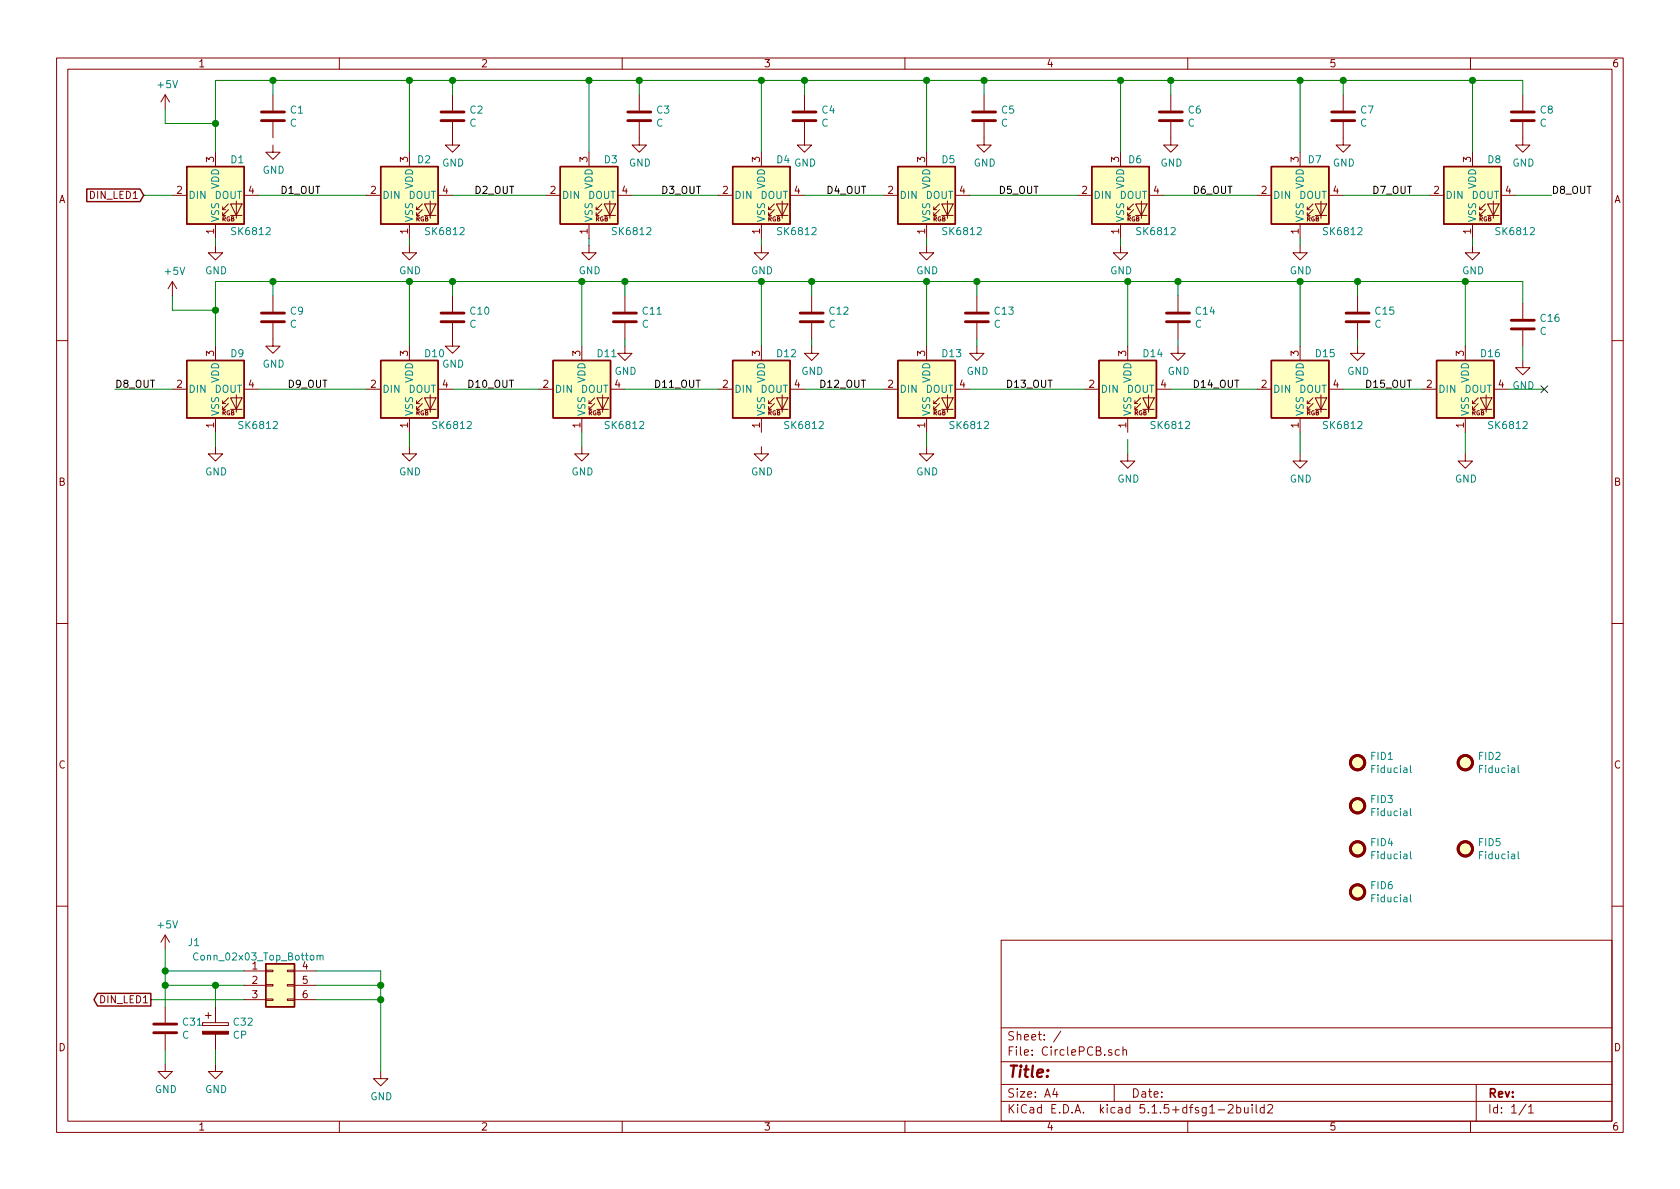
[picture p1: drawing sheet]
EESchema Schematic File Version 4
EELAYER 30 0
EELAYER END
$Descr A4 11693 8268
encoding utf-8
Sheet 1 1
Title ""
Date ""
Rev ""
Comp ""
Comment1 ""
Comment2 ""
Comment3 ""
Comment4 ""
$EndDescr
$Comp
L LED:SK6812 D1
U 1 1
P 1500 1350
F 0 "D1" H 1600 1600 50  0000 L CNN
F 1 "SK6812" H 1600 1100 50  0000 L CNN
F 2 "LED_SMD:LED_SK6812_PLCC4_5.0x5.0mm_P3.2mm" H 1550 1050 50  0001 L TNN
F 3 "https://cdn-shop.adafruit.com/product-files/1138/SK6812+LED+datasheet+.pdf" H 1600 975 50  0001 L TNN
	1    1500 1350
	1    0    0    -1  
$EndComp
$Comp
L LED:SK6812 D2
U 1 1
P 2850 1350
F 0 "D2" H 2900 1600 50  0000 L CNN
F 1 "SK6812" H 2950 1100 50  0000 L CNN
F 2 "LED_SMD:LED_SK6812_PLCC4_5.0x5.0mm_P3.2mm" H 2900 1050 50  0001 L TNN
F 3 "https://cdn-shop.adafruit.com/product-files/1138/SK6812+LED+datasheet+.pdf" H 2950 975 50  0001 L TNN
	1    2850 1350
	1    0    0    -1  
$EndComp
$Comp
L LED:SK6812 D3
U 1 1
P 4100 1350
F 0 "D3" H 4200 1600 50  0000 L CNN
F 1 "SK6812" H 4250 1100 50  0000 L CNN
F 2 "LED_SMD:LED_SK6812_PLCC4_5.0x5.0mm_P3.2mm" H 4150 1050 50  0001 L TNN
F 3 "https://cdn-shop.adafruit.com/product-files/1138/SK6812+LED+datasheet+.pdf" H 4200 975 50  0001 L TNN
	1    4100 1350
	1    0    0    -1  
$EndComp
$Comp
L LED:SK6812 D4
U 1 1
P 5300 1350
F 0 "D4" H 5400 1600 50  0000 L CNN
F 1 "SK6812" H 5400 1100 50  0000 L CNN
F 2 "LED_SMD:LED_SK6812_PLCC4_5.0x5.0mm_P3.2mm" H 5350 1050 50  0001 L TNN
F 3 "https://cdn-shop.adafruit.com/product-files/1138/SK6812+LED+datasheet+.pdf" H 5400 975 50  0001 L TNN
	1    5300 1350
	1    0    0    -1  
$EndComp
$Comp
L LED:SK6812 D9
U 1 1
P 1500 2700
F 0 "D9" H 1600 2950 50  0000 L CNN
F 1 "SK6812" H 1650 2450 50  0000 L CNN
F 2 "LED_SMD:LED_SK6812_PLCC4_5.0x5.0mm_P3.2mm" H 1550 2400 50  0001 L TNN
F 3 "https://cdn-shop.adafruit.com/product-files/1138/SK6812+LED+datasheet+.pdf" H 1600 2325 50  0001 L TNN
	1    1500 2700
	1    0    0    -1  
$EndComp
$Comp
L LED:SK6812 D10
U 1 1
P 2850 2700
F 0 "D10" H 2950 2950 50  0000 L CNN
F 1 "SK6812" H 3000 2450 50  0000 L CNN
F 2 "LED_SMD:LED_SK6812_PLCC4_5.0x5.0mm_P3.2mm" H 2900 2400 50  0001 L TNN
F 3 "https://cdn-shop.adafruit.com/product-files/1138/SK6812+LED+datasheet+.pdf" H 2950 2325 50  0001 L TNN
	1    2850 2700
	1    0    0    -1  
$EndComp
$Comp
L LED:SK6812 D5
U 1 1
P 6450 1350
F 0 "D5" H 6550 1600 50  0000 L CNN
F 1 "SK6812" H 6550 1100 50  0000 L CNN
F 2 "LED_SMD:LED_SK6812_PLCC4_5.0x5.0mm_P3.2mm" H 6500 1050 50  0001 L TNN
F 3 "https://cdn-shop.adafruit.com/product-files/1138/SK6812+LED+datasheet+.pdf" H 6550 975 50  0001 L TNN
	1    6450 1350
	1    0    0    -1  
$EndComp
$Comp
L LED:SK6812 D6
U 1 1
P 7800 1350
F 0 "D6" H 7850 1600 50  0000 L CNN
F 1 "SK6812" H 7900 1100 50  0000 L CNN
F 2 "LED_SMD:LED_SK6812_PLCC4_5.0x5.0mm_P3.2mm" H 7850 1050 50  0001 L TNN
F 3 "https://cdn-shop.adafruit.com/product-files/1138/SK6812+LED+datasheet+.pdf" H 7900 975 50  0001 L TNN
	1    7800 1350
	1    0    0    -1  
$EndComp
$Comp
L LED:SK6812 D7
U 1 1
P 9050 1350
F 0 "D7" H 9100 1600 50  0000 L CNN
F 1 "SK6812" H 9200 1100 50  0000 L CNN
F 2 "LED_SMD:LED_SK6812_PLCC4_5.0x5.0mm_P3.2mm" H 9100 1050 50  0001 L TNN
F 3 "https://cdn-shop.adafruit.com/product-files/1138/SK6812+LED+datasheet+.pdf" H 9150 975 50  0001 L TNN
	1    9050 1350
	1    0    0    -1  
$EndComp
$Comp
L LED:SK6812 D8
U 1 1
P 10250 1350
F 0 "D8" H 10350 1600 50  0000 L CNN
F 1 "SK6812" H 10400 1100 50  0000 L CNN
F 2 "LED_SMD:LED_SK6812_PLCC4_5.0x5.0mm_P3.2mm" H 10300 1050 50  0001 L TNN
F 3 "https://cdn-shop.adafruit.com/product-files/1138/SK6812+LED+datasheet+.pdf" H 10350 975 50  0001 L TNN
	1    10250 1350
	1    0    0    -1  
$EndComp
$Comp
L Device:C C1
U 1 1
P 1900 800
F 0 "C1" H 2015 846 50  0000 L CNN
F 1 "C" H 2015 755 50  0000 L CNN
F 2 "Capacitor_SMD:C_0402_1005Metric" H 1938 650 50  0001 C CNN
F 3 "~" H 1900 800 50  0001 C CNN
	1    1900 800 
	1    0    0    -1  
$EndComp
$Comp
L Device:C C2
U 1 1
P 3150 800
F 0 "C2" H 3265 846 50  0000 L CNN
F 1 "C" H 3265 755 50  0000 L CNN
F 2 "Capacitor_SMD:C_0402_1005Metric" H 3188 650 50  0001 C CNN
F 3 "~" H 3150 800 50  0001 C CNN
	1    3150 800 
	1    0    0    -1  
$EndComp
$Comp
L Device:C C3
U 1 1
P 4450 800
F 0 "C3" H 4565 846 50  0000 L CNN
F 1 "C" H 4565 755 50  0000 L CNN
F 2 "Capacitor_SMD:C_0402_1005Metric" H 4488 650 50  0001 C CNN
F 3 "~" H 4450 800 50  0001 C CNN
	1    4450 800 
	1    0    0    -1  
$EndComp
$Comp
L power:GND #PWR09
U 1 1
P 1900 1000
F 0 "#PWR09" H 1900 750 50  0001 C CNN
F 1 "GND" H 1905 827 50  0000 C CNN
F 2 "" H 1900 1000 50  0001 C CNN
F 3 "" H 1900 1000 50  0001 C CNN
	1    1900 1000
	1    0    0    -1  
$EndComp
$Comp
L power:GND #PWR02
U 1 1
P 3150 950
F 0 "#PWR02" H 3150 700 50  0001 C CNN
F 1 "GND" H 3155 777 50  0000 C CNN
F 2 "" H 3150 950 50  0001 C CNN
F 3 "" H 3150 950 50  0001 C CNN
	1    3150 950 
	1    0    0    -1  
$EndComp
$Comp
L power:GND #PWR03
U 1 1
P 4450 950
F 0 "#PWR03" H 4450 700 50  0001 C CNN
F 1 "GND" H 4455 777 50  0000 C CNN
F 2 "" H 4450 950 50  0001 C CNN
F 3 "" H 4450 950 50  0001 C CNN
	1    4450 950 
	1    0    0    -1  
$EndComp
$Comp
L Device:C C4
U 1 1
P 5600 800
F 0 "C4" H 5715 846 50  0000 L CNN
F 1 "C" H 5715 755 50  0000 L CNN
F 2 "Capacitor_SMD:C_0402_1005Metric" H 5638 650 50  0001 C CNN
F 3 "~" H 5600 800 50  0001 C CNN
	1    5600 800 
	1    0    0    -1  
$EndComp
$Comp
L Device:C C5
U 1 1
P 6850 800
F 0 "C5" H 6965 846 50  0000 L CNN
F 1 "C" H 6965 755 50  0000 L CNN
F 2 "Capacitor_SMD:C_0402_1005Metric" H 6888 650 50  0001 C CNN
F 3 "~" H 6850 800 50  0001 C CNN
	1    6850 800 
	1    0    0    -1  
$EndComp
$Comp
L Device:C C6
U 1 1
P 8150 800
F 0 "C6" H 8265 846 50  0000 L CNN
F 1 "C" H 8265 755 50  0000 L CNN
F 2 "Capacitor_SMD:C_0402_1005Metric" H 8188 650 50  0001 C CNN
F 3 "~" H 8150 800 50  0001 C CNN
	1    8150 800 
	1    0    0    -1  
$EndComp
$Comp
L power:GND #PWR04
U 1 1
P 5600 950
F 0 "#PWR04" H 5600 700 50  0001 C CNN
F 1 "GND" H 5605 777 50  0000 C CNN
F 2 "" H 5600 950 50  0001 C CNN
F 3 "" H 5600 950 50  0001 C CNN
	1    5600 950 
	1    0    0    -1  
$EndComp
$Comp
L power:GND #PWR05
U 1 1
P 6850 950
F 0 "#PWR05" H 6850 700 50  0001 C CNN
F 1 "GND" H 6855 777 50  0000 C CNN
F 2 "" H 6850 950 50  0001 C CNN
F 3 "" H 6850 950 50  0001 C CNN
	1    6850 950 
	1    0    0    -1  
$EndComp
$Comp
L power:GND #PWR06
U 1 1
P 8150 950
F 0 "#PWR06" H 8150 700 50  0001 C CNN
F 1 "GND" H 8155 777 50  0000 C CNN
F 2 "" H 8150 950 50  0001 C CNN
F 3 "" H 8150 950 50  0001 C CNN
	1    8150 950 
	1    0    0    -1  
$EndComp
$Comp
L Device:C C7
U 1 1
P 9350 800
F 0 "C7" H 9465 846 50  0000 L CNN
F 1 "C" H 9465 755 50  0000 L CNN
F 2 "Capacitor_SMD:C_0402_1005Metric" H 9388 650 50  0001 C CNN
F 3 "~" H 9350 800 50  0001 C CNN
	1    9350 800 
	1    0    0    -1  
$EndComp
$Comp
L Device:C C8
U 1 1
P 10600 800
F 0 "C8" H 10715 846 50  0000 L CNN
F 1 "C" H 10715 755 50  0000 L CNN
F 2 "Capacitor_SMD:C_0402_1005Metric" H 10638 650 50  0001 C CNN
F 3 "~" H 10600 800 50  0001 C CNN
	1    10600 800 
	1    0    0    -1  
$EndComp
$Comp
L power:GND #PWR07
U 1 1
P 9350 950
F 0 "#PWR07" H 9350 700 50  0001 C CNN
F 1 "GND" H 9355 777 50  0000 C CNN
F 2 "" H 9350 950 50  0001 C CNN
F 3 "" H 9350 950 50  0001 C CNN
	1    9350 950 
	1    0    0    -1  
$EndComp
$Comp
L power:GND #PWR08
U 1 1
P 10600 950
F 0 "#PWR08" H 10600 700 50  0001 C CNN
F 1 "GND" H 10605 777 50  0000 C CNN
F 2 "" H 10600 950 50  0001 C CNN
F 3 "" H 10600 950 50  0001 C CNN
	1    10600 950 
	1    0    0    -1  
$EndComp
$Comp
L Device:C C9
U 1 1
P 1900 2200
F 0 "C9" H 2015 2246 50  0000 L CNN
F 1 "C" H 2015 2155 50  0000 L CNN
F 2 "Capacitor_SMD:C_0402_1005Metric" H 1938 2050 50  0001 C CNN
F 3 "~" H 1900 2200 50  0001 C CNN
	1    1900 2200
	1    0    0    -1  
$EndComp
$Comp
L Device:C C10
U 1 1
P 3150 2200
F 0 "C10" H 3265 2246 50  0000 L CNN
F 1 "C" H 3265 2155 50  0000 L CNN
F 2 "Capacitor_SMD:C_0402_1005Metric" H 3188 2050 50  0001 C CNN
F 3 "~" H 3150 2200 50  0001 C CNN
	1    3150 2200
	1    0    0    -1  
$EndComp
$Comp
L power:GND #PWR019
U 1 1
P 1900 2350
F 0 "#PWR019" H 1900 2100 50  0001 C CNN
F 1 "GND" H 1905 2177 50  0000 C CNN
F 2 "" H 1900 2350 50  0001 C CNN
F 3 "" H 1900 2350 50  0001 C CNN
	1    1900 2350
	1    0    0    -1  
$EndComp
$Comp
L power:GND #PWR020
U 1 1
P 3150 2350
F 0 "#PWR020" H 3150 2100 50  0001 C CNN
F 1 "GND" H 3155 2177 50  0000 C CNN
F 2 "" H 3150 2350 50  0001 C CNN
F 3 "" H 3150 2350 50  0001 C CNN
	1    3150 2350
	1    0    0    -1  
$EndComp
$Comp
L power:GND #PWR010
U 1 1
P 1500 1700
F 0 "#PWR010" H 1500 1450 50  0001 C CNN
F 1 "GND" H 1505 1527 50  0000 C CNN
F 2 "" H 1500 1700 50  0001 C CNN
F 3 "" H 1500 1700 50  0001 C CNN
	1    1500 1700
	1    0    0    -1  
$EndComp
$Comp
L power:GND #PWR011
U 1 1
P 2850 1700
F 0 "#PWR011" H 2850 1450 50  0001 C CNN
F 1 "GND" H 2855 1527 50  0000 C CNN
F 2 "" H 2850 1700 50  0001 C CNN
F 3 "" H 2850 1700 50  0001 C CNN
	1    2850 1700
	1    0    0    -1  
$EndComp
$Comp
L power:GND #PWR012
U 1 1
P 4100 1700
F 0 "#PWR012" H 4100 1450 50  0001 C CNN
F 1 "GND" H 4105 1527 50  0000 C CNN
F 2 "" H 4100 1700 50  0001 C CNN
F 3 "" H 4100 1700 50  0001 C CNN
	1    4100 1700
	1    0    0    -1  
$EndComp
$Comp
L power:GND #PWR013
U 1 1
P 5300 1700
F 0 "#PWR013" H 5300 1450 50  0001 C CNN
F 1 "GND" H 5305 1527 50  0000 C CNN
F 2 "" H 5300 1700 50  0001 C CNN
F 3 "" H 5300 1700 50  0001 C CNN
	1    5300 1700
	1    0    0    -1  
$EndComp
$Comp
L power:GND #PWR014
U 1 1
P 6450 1700
F 0 "#PWR014" H 6450 1450 50  0001 C CNN
F 1 "GND" H 6455 1527 50  0000 C CNN
F 2 "" H 6450 1700 50  0001 C CNN
F 3 "" H 6450 1700 50  0001 C CNN
	1    6450 1700
	1    0    0    -1  
$EndComp
$Comp
L power:GND #PWR015
U 1 1
P 7800 1700
F 0 "#PWR015" H 7800 1450 50  0001 C CNN
F 1 "GND" H 7805 1527 50  0000 C CNN
F 2 "" H 7800 1700 50  0001 C CNN
F 3 "" H 7800 1700 50  0001 C CNN
	1    7800 1700
	1    0    0    -1  
$EndComp
$Comp
L power:GND #PWR016
U 1 1
P 9050 1700
F 0 "#PWR016" H 9050 1450 50  0001 C CNN
F 1 "GND" H 9055 1527 50  0000 C CNN
F 2 "" H 9050 1700 50  0001 C CNN
F 3 "" H 9050 1700 50  0001 C CNN
	1    9050 1700
	1    0    0    -1  
$EndComp
$Comp
L power:GND #PWR017
U 1 1
P 10250 1700
F 0 "#PWR017" H 10250 1450 50  0001 C CNN
F 1 "GND" H 10255 1527 50  0000 C CNN
F 2 "" H 10250 1700 50  0001 C CNN
F 3 "" H 10250 1700 50  0001 C CNN
	1    10250 1700
	1    0    0    -1  
$EndComp
$Comp
L power:GND #PWR027
U 1 1
P 1500 3100
F 0 "#PWR027" H 1500 2850 50  0001 C CNN
F 1 "GND" H 1505 2927 50  0000 C CNN
F 2 "" H 1500 3100 50  0001 C CNN
F 3 "" H 1500 3100 50  0001 C CNN
	1    1500 3100
	1    0    0    -1  
$EndComp
$Comp
L power:GND #PWR028
U 1 1
P 2850 3100
F 0 "#PWR028" H 2850 2850 50  0001 C CNN
F 1 "GND" H 2855 2927 50  0000 C CNN
F 2 "" H 2850 3100 50  0001 C CNN
F 3 "" H 2850 3100 50  0001 C CNN
	1    2850 3100
	1    0    0    -1  
$EndComp
Wire Wire Line
	1500 1650 1500 1700
Wire Wire Line
	1500 1050 1500 850 
Wire Wire Line
	1500 550  1900 550 
Wire Wire Line
	10600 550  10600 650 
Wire Wire Line
	2850 1050 2850 550 
Connection ~ 2850 550 
Wire Wire Line
	2850 550  3150 550 
Wire Wire Line
	4100 1050 4100 550 
Connection ~ 4100 550 
Wire Wire Line
	5300 1050 5300 550 
Connection ~ 5300 550 
Wire Wire Line
	6450 1050 6450 550 
Wire Wire Line
	5300 550  5600 550 
Connection ~ 6450 550 
Wire Wire Line
	6450 550  6850 550 
Wire Wire Line
	7800 1050 7800 550 
Connection ~ 7800 550 
Wire Wire Line
	7800 550  8150 550 
Wire Wire Line
	9050 1050 9050 550 
Connection ~ 9050 550 
Wire Wire Line
	9050 550  9350 550 
Wire Wire Line
	10250 1050 10250 550 
Connection ~ 10250 550 
Wire Wire Line
	10250 550  10600 550 
Wire Wire Line
	1500 2400 1500 2150
Wire Wire Line
	1500 1950 1900 1950
Wire Wire Line
	3150 2050 3150 1950
Wire Wire Line
	1900 2050 1900 1950
Connection ~ 1900 1950
Wire Wire Line
	1900 1950 2850 1950
Wire Wire Line
	1900 650  1900 550 
Connection ~ 1900 550 
Wire Wire Line
	1900 550  2850 550 
Wire Wire Line
	3150 650  3150 550 
Connection ~ 3150 550 
Wire Wire Line
	3150 550  4100 550 
Wire Wire Line
	4450 650  4450 550 
Wire Wire Line
	4100 550  4450 550 
Connection ~ 4450 550 
Wire Wire Line
	4450 550  5300 550 
Wire Wire Line
	5600 650  5600 550 
Connection ~ 5600 550 
Wire Wire Line
	5600 550  6450 550 
Wire Wire Line
	6850 650  6850 550 
Connection ~ 6850 550 
Wire Wire Line
	6850 550  7800 550 
Wire Wire Line
	8150 650  8150 550 
Connection ~ 8150 550 
Wire Wire Line
	8150 550  9050 550 
Wire Wire Line
	9350 650  9350 550 
Connection ~ 9350 550 
Wire Wire Line
	9350 550  10250 550 
Wire Wire Line
	2850 2400 2850 1950
Connection ~ 2850 1950
Wire Wire Line
	2850 1950 3150 1950
Wire Wire Line
	2850 1700 2850 1650
Wire Wire Line
	4100 1700 4100 1650
Wire Wire Line
	5300 1700 5300 1650
Wire Wire Line
	6450 1700 6450 1650
Wire Wire Line
	7800 1700 7800 1650
Wire Wire Line
	9050 1700 9050 1650
Wire Wire Line
	10250 1700 10250 1650
Wire Wire Line
	1500 3100 1500 3000
Wire Wire Line
	2850 3100 2850 3000
Wire Wire Line
	1800 1350 2550 1350
Wire Wire Line
	3150 1350 3800 1350
Wire Wire Line
	4400 1350 5000 1350
Wire Wire Line
	5600 1350 6150 1350
Wire Wire Line
	6750 1350 7500 1350
Wire Wire Line
	8100 1350 8750 1350
Wire Wire Line
	9350 1350 9950 1350
Wire Wire Line
	10550 1350 10800 1350
Text Label 10800 1350 0    50   ~ 0
D8_OUT
Wire Wire Line
	1800 2700 2550 2700
$Comp
L Connector_Generic:Conn_02x03_Top_Bottom J1
U 1 1
P 1900 6850
F 0 "J1" H 1350 7150 50  0000 C CNN
F 1 "Conn_02x03_Top_Bottom" H 1800 7050 50  0000 C CNN
F 2 "Connector_PinHeader_1.00mm:PinHeader_2x03_P1.00mm_Vertical_SMD" H 1900 6850 50  0001 C CNN
F 3 "~" H 1900 6850 50  0001 C CNN
	1    1900 6850
	1    0    0    -1  
$EndComp
$Comp
L power:+5V #PWR065
U 1 1
P 1150 6600
F 0 "#PWR065" H 1150 6450 50  0001 C CNN
F 1 "+5V" H 1165 6773 50  0000 C CNN
F 2 "" H 1150 6600 50  0001 C CNN
F 3 "" H 1150 6600 50  0001 C CNN
	1    1150 6600
	1    0    0    -1  
$EndComp
Wire Wire Line
	1150 6750 1150 6600
Wire Wire Line
	1150 6850 1150 6750
Connection ~ 1150 6750
$Comp
L Device:C C31
U 1 1
P 1150 7150
F 0 "C31" H 1265 7196 50  0000 L CNN
F 1 "C" H 1265 7105 50  0000 L CNN
F 2 "Capacitor_SMD:C_1206_3216Metric" H 1188 7000 50  0001 C CNN
F 3 "~" H 1150 7150 50  0001 C CNN
	1    1150 7150
	1    0    0    -1  
$EndComp
$Comp
L Device:CP C32
U 1 1
P 1500 7150
F 0 "C32" H 1618 7196 50  0000 L CNN
F 1 "CP" H 1618 7105 50  0000 L CNN
F 2 "Capacitor_Tantalum_SMD:CP_EIA-6032-28_Kemet-C" H 1538 7000 50  0001 C CNN
F 3 "~" H 1500 7150 50  0001 C CNN
	1    1500 7150
	1    0    0    -1  
$EndComp
Wire Wire Line
	1150 7000 1150 6850
Connection ~ 1150 6850
Wire Wire Line
	1150 6750 1700 6750
Wire Wire Line
	1150 6850 1500 6850
Wire Wire Line
	1500 7000 1500 6850
Connection ~ 1500 6850
Wire Wire Line
	1500 6850 1700 6850
$Comp
L power:GND #PWR066
U 1 1
P 1150 7400
F 0 "#PWR066" H 1150 7150 50  0001 C CNN
F 1 "GND" H 1155 7227 50  0000 C CNN
F 2 "" H 1150 7400 50  0001 C CNN
F 3 "" H 1150 7400 50  0001 C CNN
	1    1150 7400
	1    0    0    -1  
$EndComp
$Comp
L power:GND #PWR067
U 1 1
P 1500 7400
F 0 "#PWR067" H 1500 7150 50  0001 C CNN
F 1 "GND" H 1505 7227 50  0000 C CNN
F 2 "" H 1500 7400 50  0001 C CNN
F 3 "" H 1500 7400 50  0001 C CNN
	1    1500 7400
	1    0    0    -1  
$EndComp
Wire Wire Line
	1150 7300 1150 7400
Wire Wire Line
	1500 7300 1500 7400
$Comp
L power:GND #PWR068
U 1 1
P 2650 7450
F 0 "#PWR068" H 2650 7200 50  0001 C CNN
F 1 "GND" H 2655 7277 50  0000 C CNN
F 2 "" H 2650 7450 50  0001 C CNN
F 3 "" H 2650 7450 50  0001 C CNN
	1    2650 7450
	1    0    0    -1  
$EndComp
Wire Wire Line
	2650 6750 2650 6850
Wire Wire Line
	2200 6750 2650 6750
Wire Wire Line
	2200 6850 2650 6850
Connection ~ 2650 6850
Wire Wire Line
	2650 6850 2650 6950
Wire Wire Line
	1050 6950 1700 6950
Text GLabel 1000 1350 0    50   Input ~ 0
DIN_LED1
Text GLabel 1050 6950 0    50   Output ~ 0
DIN_LED1
Wire Wire Line
	2200 6950 2650 6950
Connection ~ 2650 6950
Wire Wire Line
	2650 6950 2650 7450
Wire Wire Line
	1000 1350 1200 1350
Wire Wire Line
	1200 2700 800  2700
Text Label 800  2700 0    50   ~ 0
D8_OUT
Text Label 1950 1350 0    50   ~ 0
D1_OUT
Text Label 3300 1350 0    50   ~ 0
D2_OUT
Text Label 4600 1350 0    50   ~ 0
D3_OUT
Text Label 5750 1350 0    50   ~ 0
D4_OUT
Text Label 6950 1350 0    50   ~ 0
D5_OUT
Text Label 8300 1350 0    50   ~ 0
D6_OUT
Text Label 9550 1350 0    50   ~ 0
D7_OUT
Text Label 2000 2700 0    50   ~ 0
D9_OUT
$Comp
L power:+5V #PWR01
U 1 1
P 1150 750
F 0 "#PWR01" H 1150 600 50  0001 C CNN
F 1 "+5V" H 1165 923 50  0000 C CNN
F 2 "" H 1150 750 50  0001 C CNN
F 3 "" H 1150 750 50  0001 C CNN
	1    1150 750 
	1    0    0    -1  
$EndComp
Wire Wire Line
	1150 750  1150 850 
Wire Wire Line
	1150 850  1500 850 
Connection ~ 1500 850 
Wire Wire Line
	1500 850  1500 550 
$Comp
L power:+5V #PWR018
U 1 1
P 1200 2050
F 0 "#PWR018" H 1200 1900 50  0001 C CNN
F 1 "+5V" H 1215 2223 50  0000 C CNN
F 2 "" H 1200 2050 50  0001 C CNN
F 3 "" H 1200 2050 50  0001 C CNN
	1    1200 2050
	1    0    0    -1  
$EndComp
Wire Wire Line
	1200 2050 1200 2150
Wire Wire Line
	1200 2150 1500 2150
Connection ~ 1500 2150
Wire Wire Line
	1500 2150 1500 1950
$Comp
L Mechanical:Fiducial FID1
U 1 1
P 9450 5300
F 0 "FID1" H 9535 5346 50  0000 L CNN
F 1 "Fiducial" H 9535 5255 50  0000 L CNN
F 2 "Fiducial:Fiducial_1mm_Mask2mm" H 9450 5300 50  0001 C CNN
F 3 "~" H 9450 5300 50  0001 C CNN
	1    9450 5300
	1    0    0    -1  
$EndComp
$Comp
L Mechanical:Fiducial FID2
U 1 1
P 10200 5300
F 0 "FID2" H 10285 5346 50  0000 L CNN
F 1 "Fiducial" H 10285 5255 50  0000 L CNN
F 2 "Fiducial:Fiducial_1mm_Mask2mm" H 10200 5300 50  0001 C CNN
F 3 "~" H 10200 5300 50  0001 C CNN
	1    10200 5300
	1    0    0    -1  
$EndComp
$Comp
L Mechanical:Fiducial FID3
U 1 1
P 9450 5600
F 0 "FID3" H 9535 5646 50  0000 L CNN
F 1 "Fiducial" H 9535 5555 50  0000 L CNN
F 2 "Fiducial:Fiducial_1mm_Mask2mm" H 9450 5600 50  0001 C CNN
F 3 "~" H 9450 5600 50  0001 C CNN
	1    9450 5600
	1    0    0    -1  
$EndComp
$Comp
L Mechanical:Fiducial FID4
U 1 1
P 9450 5900
F 0 "FID4" H 9535 5946 50  0000 L CNN
F 1 "Fiducial" H 9535 5855 50  0000 L CNN
F 2 "Fiducial:Fiducial_1mm_Mask2mm" H 9450 5900 50  0001 C CNN
F 3 "~" H 9450 5900 50  0001 C CNN
	1    9450 5900
	1    0    0    -1  
$EndComp
$Comp
L Mechanical:Fiducial FID5
U 1 1
P 10200 5900
F 0 "FID5" H 10285 5946 50  0000 L CNN
F 1 "Fiducial" H 10285 5855 50  0000 L CNN
F 2 "Fiducial:Fiducial_1mm_Mask2mm" H 10200 5900 50  0001 C CNN
F 3 "~" H 10200 5900 50  0001 C CNN
	1    10200 5900
	1    0    0    -1  
$EndComp
$Comp
L Mechanical:Fiducial FID6
U 1 1
P 9450 6200
F 0 "FID6" H 9535 6246 50  0000 L CNN
F 1 "Fiducial" H 9535 6155 50  0000 L CNN
F 2 "Fiducial:Fiducial_1mm_Mask2mm" H 9450 6200 50  0001 C CNN
F 3 "~" H 9450 6200 50  0001 C CNN
	1    9450 6200
	1    0    0    -1  
$EndComp
$Comp
L LED:SK6812 D11
U 1 1
P 4050 2700
F 0 "D11" H 4150 2950 50  0000 L CNN
F 1 "SK6812" H 4200 2450 50  0000 L CNN
F 2 "LED_SMD:LED_SK6812_PLCC4_5.0x5.0mm_P3.2mm" H 4100 2400 50  0001 L TNN
F 3 "https://cdn-shop.adafruit.com/product-files/1138/SK6812+LED+datasheet+.pdf" H 4150 2325 50  0001 L TNN
	1    4050 2700
	1    0    0    -1  
$EndComp
$Comp
L LED:SK6812 D12
U 1 1
P 5300 2700
F 0 "D12" H 5400 2950 50  0000 L CNN
F 1 "SK6812" H 5450 2450 50  0000 L CNN
F 2 "LED_SMD:LED_SK6812_PLCC4_5.0x5.0mm_P3.2mm" H 5350 2400 50  0001 L TNN
F 3 "https://cdn-shop.adafruit.com/product-files/1138/SK6812+LED+datasheet+.pdf" H 5400 2325 50  0001 L TNN
	1    5300 2700
	1    0    0    -1  
$EndComp
$Comp
L LED:SK6812 D13
U 1 1
P 6450 2700
F 0 "D13" H 6550 2950 50  0000 L CNN
F 1 "SK6812" H 6600 2450 50  0000 L CNN
F 2 "LED_SMD:LED_SK6812_PLCC4_5.0x5.0mm_P3.2mm" H 6500 2400 50  0001 L TNN
F 3 "https://cdn-shop.adafruit.com/product-files/1138/SK6812+LED+datasheet+.pdf" H 6550 2325 50  0001 L TNN
	1    6450 2700
	1    0    0    -1  
$EndComp
$Comp
L LED:SK6812 D14
U 1 1
P 7850 2700
F 0 "D14" H 7950 2950 50  0000 L CNN
F 1 "SK6812" H 8000 2450 50  0000 L CNN
F 2 "LED_SMD:LED_SK6812_PLCC4_5.0x5.0mm_P3.2mm" H 7900 2400 50  0001 L TNN
F 3 "https://cdn-shop.adafruit.com/product-files/1138/SK6812+LED+datasheet+.pdf" H 7950 2325 50  0001 L TNN
	1    7850 2700
	1    0    0    -1  
$EndComp
$Comp
L LED:SK6812 D15
U 1 1
P 9050 2700
F 0 "D15" H 9150 2950 50  0000 L CNN
F 1 "SK6812" H 9200 2450 50  0000 L CNN
F 2 "LED_SMD:LED_SK6812_PLCC4_5.0x5.0mm_P3.2mm" H 9100 2400 50  0001 L TNN
F 3 "https://cdn-shop.adafruit.com/product-files/1138/SK6812+LED+datasheet+.pdf" H 9150 2325 50  0001 L TNN
	1    9050 2700
	1    0    0    -1  
$EndComp
$Comp
L LED:SK6812 D16
U 1 1
P 10200 2700
F 0 "D16" H 10300 2950 50  0000 L CNN
F 1 "SK6812" H 10350 2450 50  0000 L CNN
F 2 "LED_SMD:LED_SK6812_PLCC4_5.0x5.0mm_P3.2mm" H 10250 2400 50  0001 L TNN
F 3 "https://cdn-shop.adafruit.com/product-files/1138/SK6812+LED+datasheet+.pdf" H 10300 2325 50  0001 L TNN
	1    10200 2700
	1    0    0    -1  
$EndComp
$Comp
L Device:C C16
U 1 1
P 10600 2250
F 0 "C16" H 10715 2296 50  0000 L CNN
F 1 "C" H 10715 2205 50  0000 L CNN
F 2 "Capacitor_SMD:C_0402_1005Metric" H 10638 2100 50  0001 C CNN
F 3 "~" H 10600 2250 50  0001 C CNN
	1    10600 2250
	1    0    0    -1  
$EndComp
Wire Wire Line
	3150 1950 4050 1950
Wire Wire Line
	10600 1950 10600 2100
Connection ~ 3150 1950
Wire Wire Line
	4050 2400 4050 1950
Connection ~ 4050 1950
Wire Wire Line
	4050 1950 4350 1950
Wire Wire Line
	5300 2400 5300 1950
Connection ~ 5300 1950
Wire Wire Line
	5300 1950 5650 1950
Wire Wire Line
	6450 2400 6450 1950
Connection ~ 6450 1950
Wire Wire Line
	6450 1950 6800 1950
$Comp
L power:GND #PWR026
U 1 1
P 10600 2500
F 0 "#PWR026" H 10600 2250 50  0001 C CNN
F 1 "GND" H 10605 2327 50  0000 C CNN
F 2 "" H 10600 2500 50  0001 C CNN
F 3 "" H 10600 2500 50  0001 C CNN
	1    10600 2500
	1    0    0    -1  
$EndComp
$Comp
L power:GND #PWR029
U 1 1
P 4050 3100
F 0 "#PWR029" H 4050 2850 50  0001 C CNN
F 1 "GND" H 4055 2927 50  0000 C CNN
F 2 "" H 4050 3100 50  0001 C CNN
F 3 "" H 4050 3100 50  0001 C CNN
	1    4050 3100
	1    0    0    -1  
$EndComp
$Comp
L power:GND #PWR030
U 1 1
P 5300 3100
F 0 "#PWR030" H 5300 2850 50  0001 C CNN
F 1 "GND" H 5305 2927 50  0000 C CNN
F 2 "" H 5300 3100 50  0001 C CNN
F 3 "" H 5300 3100 50  0001 C CNN
	1    5300 3100
	1    0    0    -1  
$EndComp
$Comp
L power:GND #PWR031
U 1 1
P 6450 3100
F 0 "#PWR031" H 6450 2850 50  0001 C CNN
F 1 "GND" H 6455 2927 50  0000 C CNN
F 2 "" H 6450 3100 50  0001 C CNN
F 3 "" H 6450 3100 50  0001 C CNN
	1    6450 3100
	1    0    0    -1  
$EndComp
$Comp
L power:GND #PWR032
U 1 1
P 7850 3150
F 0 "#PWR032" H 7850 2900 50  0001 C CNN
F 1 "GND" H 7855 2977 50  0000 C CNN
F 2 "" H 7850 3150 50  0001 C CNN
F 3 "" H 7850 3150 50  0001 C CNN
	1    7850 3150
	1    0    0    -1  
$EndComp
$Comp
L power:GND #PWR033
U 1 1
P 9050 3150
F 0 "#PWR033" H 9050 2900 50  0001 C CNN
F 1 "GND" H 9055 2977 50  0000 C CNN
F 2 "" H 9050 3150 50  0001 C CNN
F 3 "" H 9050 3150 50  0001 C CNN
	1    9050 3150
	1    0    0    -1  
$EndComp
$Comp
L power:GND #PWR034
U 1 1
P 10200 3150
F 0 "#PWR034" H 10200 2900 50  0001 C CNN
F 1 "GND" H 10205 2977 50  0000 C CNN
F 2 "" H 10200 3150 50  0001 C CNN
F 3 "" H 10200 3150 50  0001 C CNN
	1    10200 3150
	1    0    0    -1  
$EndComp
Wire Wire Line
	4050 3000 4050 3100
Wire Wire Line
	6450 3000 6450 3100
Wire Wire Line
	7850 3050 7850 3150
$Comp
L Device:C C11
U 1 1
P 4350 2200
F 0 "C11" H 4465 2246 50  0000 L CNN
F 1 "C" H 4465 2155 50  0000 L CNN
F 2 "Capacitor_SMD:C_0402_1005Metric" H 4388 2050 50  0001 C CNN
F 3 "~" H 4350 2200 50  0001 C CNN
	1    4350 2200
	1    0    0    -1  
$EndComp
$Comp
L Device:C C12
U 1 1
P 5650 2200
F 0 "C12" H 5765 2246 50  0000 L CNN
F 1 "C" H 5765 2155 50  0000 L CNN
F 2 "Capacitor_SMD:C_0402_1005Metric" H 5688 2050 50  0001 C CNN
F 3 "~" H 5650 2200 50  0001 C CNN
	1    5650 2200
	1    0    0    -1  
$EndComp
$Comp
L Device:C C13
U 1 1
P 6800 2200
F 0 "C13" H 6915 2246 50  0000 L CNN
F 1 "C" H 6915 2155 50  0000 L CNN
F 2 "Capacitor_SMD:C_0402_1005Metric" H 6838 2050 50  0001 C CNN
F 3 "~" H 6800 2200 50  0001 C CNN
	1    6800 2200
	1    0    0    -1  
$EndComp
$Comp
L Device:C C14
U 1 1
P 8200 2200
F 0 "C14" H 8315 2246 50  0000 L CNN
F 1 "C" H 8315 2155 50  0000 L CNN
F 2 "Capacitor_SMD:C_0402_1005Metric" H 8238 2050 50  0001 C CNN
F 3 "~" H 8200 2200 50  0001 C CNN
	1    8200 2200
	1    0    0    -1  
$EndComp
$Comp
L Device:C C15
U 1 1
P 9450 2200
F 0 "C15" H 9565 2246 50  0000 L CNN
F 1 "C" H 9565 2155 50  0000 L CNN
F 2 "Capacitor_SMD:C_0402_1005Metric" H 9488 2050 50  0001 C CNN
F 3 "~" H 9450 2200 50  0001 C CNN
	1    9450 2200
	1    0    0    -1  
$EndComp
$Comp
L power:GND #PWR021
U 1 1
P 4350 2400
F 0 "#PWR021" H 4350 2150 50  0001 C CNN
F 1 "GND" H 4355 2227 50  0000 C CNN
F 2 "" H 4350 2400 50  0001 C CNN
F 3 "" H 4350 2400 50  0001 C CNN
	1    4350 2400
	1    0    0    -1  
$EndComp
$Comp
L power:GND #PWR022
U 1 1
P 5650 2400
F 0 "#PWR022" H 5650 2150 50  0001 C CNN
F 1 "GND" H 5655 2227 50  0000 C CNN
F 2 "" H 5650 2400 50  0001 C CNN
F 3 "" H 5650 2400 50  0001 C CNN
	1    5650 2400
	1    0    0    -1  
$EndComp
$Comp
L power:GND #PWR023
U 1 1
P 6800 2400
F 0 "#PWR023" H 6800 2150 50  0001 C CNN
F 1 "GND" H 6805 2227 50  0000 C CNN
F 2 "" H 6800 2400 50  0001 C CNN
F 3 "" H 6800 2400 50  0001 C CNN
	1    6800 2400
	1    0    0    -1  
$EndComp
$Comp
L power:GND #PWR024
U 1 1
P 8200 2400
F 0 "#PWR024" H 8200 2150 50  0001 C CNN
F 1 "GND" H 8205 2227 50  0000 C CNN
F 2 "" H 8200 2400 50  0001 C CNN
F 3 "" H 8200 2400 50  0001 C CNN
	1    8200 2400
	1    0    0    -1  
$EndComp
$Comp
L power:GND #PWR025
U 1 1
P 9450 2400
F 0 "#PWR025" H 9450 2150 50  0001 C CNN
F 1 "GND" H 9455 2227 50  0000 C CNN
F 2 "" H 9450 2400 50  0001 C CNN
F 3 "" H 9450 2400 50  0001 C CNN
	1    9450 2400
	1    0    0    -1  
$EndComp
Wire Wire Line
	4350 2050 4350 1950
Connection ~ 4350 1950
Wire Wire Line
	4350 1950 5300 1950
Wire Wire Line
	4350 2400 4350 2350
Wire Wire Line
	5650 2400 5650 2350
Wire Wire Line
	5650 2050 5650 1950
Connection ~ 5650 1950
Wire Wire Line
	5650 1950 6450 1950
Wire Wire Line
	6800 2400 6800 2350
Wire Wire Line
	6800 2050 6800 1950
Connection ~ 6800 1950
Wire Wire Line
	8200 2400 8200 2350
Wire Wire Line
	8200 2050 8200 1950
Connection ~ 8200 1950
Wire Wire Line
	9450 2400 9450 2350
Wire Wire Line
	9450 2050 9450 1950
Connection ~ 9450 1950
Wire Wire Line
	10600 2500 10600 2400
Wire Wire Line
	3150 2700 3750 2700
Wire Wire Line
	4350 2700 5000 2700
Wire Wire Line
	5600 2700 6150 2700
Wire Wire Line
	6800 1950 7850 1950
Wire Wire Line
	6750 2700 7550 2700
Wire Wire Line
	9050 3000 9050 3150
Wire Wire Line
	9050 2400 9050 1950
Wire Wire Line
	8200 1950 9050 1950
Connection ~ 9050 1950
Wire Wire Line
	9050 1950 9450 1950
Wire Wire Line
	8750 2700 8150 2700
Wire Wire Line
	9450 1950 10200 1950
Wire Wire Line
	10200 3000 10200 3150
Wire Wire Line
	10200 2400 10200 1950
Connection ~ 10200 1950
Wire Wire Line
	10200 1950 10600 1950
NoConn ~ 10750 2700
Wire Wire Line
	10500 2700 10750 2700
Wire Wire Line
	9900 2700 9350 2700
Text Label 3250 2700 0    50   ~ 0
D10_OUT
Text Label 4550 2700 0    50   ~ 0
D11_OUT
Text Label 5700 2700 0    50   ~ 0
D12_OUT
Text Label 7000 2700 0    50   ~ 0
D13_OUT
Text Label 8300 2700 0    50   ~ 0
D14_OUT
Text Label 9500 2700 0    50   ~ 0
D15_OUT
Wire Wire Line
	7850 2400 7850 1950
Connection ~ 7850 1950
Wire Wire Line
	7850 1950 8200 1950
$EndSCHEMATC
